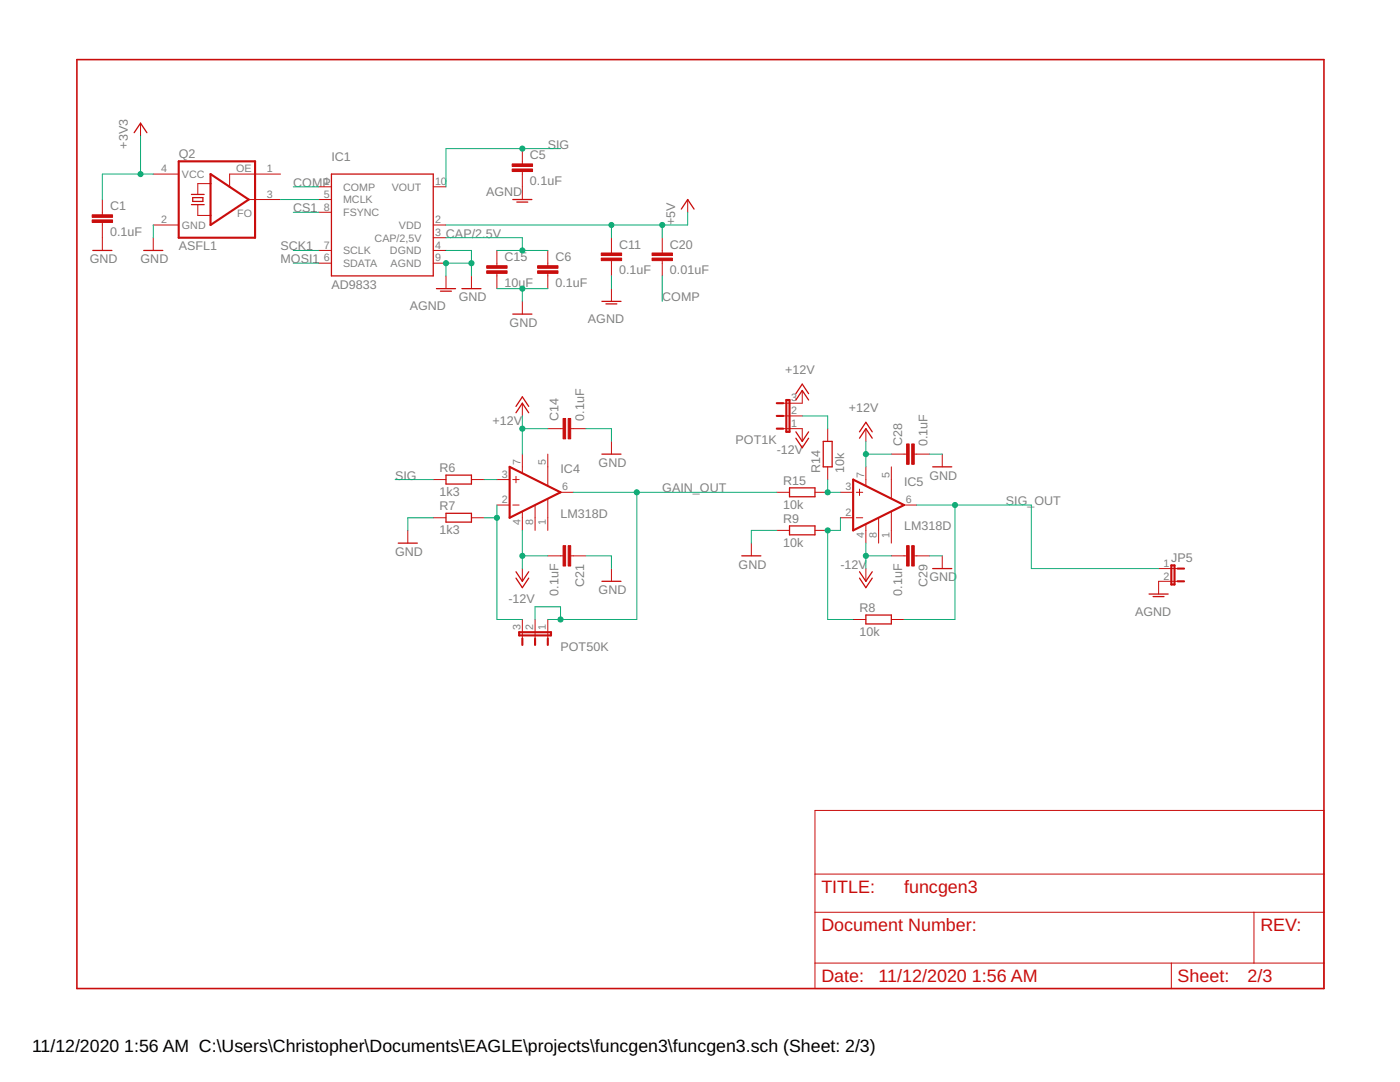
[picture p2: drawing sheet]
<svg xmlns="http://www.w3.org/2000/svg" width="279mm" height="216mm" viewBox="0 0 279 216" stroke-linecap="round" stroke-linejoin="round" font-family="sans-serif">
<g fill="none" stroke="#c90d0c" stroke-width=".25">
<path d="M26.8 26.5l1.2-1.9 1.3 1.9M38.2 38.8h2.5M38.5 39.4h2v.8h-2zM66.1 34.7h20.4v20.4h-20.4zM102.3 39.8h3.9M18.5 50h3.8M28.7 50h3.8M38.2 40.8h2.5M87.1 57.6h3.8M87.9 58.1h2.2M92.2 57.6h3.8M103.1 40.3h2.2"/>
<path d="M136 41.7l1.2-1.9 1.3 1.9M102.3 62.7h3.9M120.1 60.1h3.8M120.9 60.6h2.2M158.8 79.8l1.3-1.9 1.3 1.9M158.8 78.5l1.3-1.9 1.3 1.9M89 94.8h5.1v1.8h-5.1zM103 82.4l1.2-1.9 1.3 1.9M103 81.1l1.2-1.9 1.3 1.9M120.1 90.6h3.8M157.6 97.3h5v1.8h-5zM158.8 86.2l1.3 1.9 1.3-1.9"/>
<path d="M158.8 87.4l1.3 1.9 1.3-1.9M164.3 88.1h1.8v5.1h-1.8zM171.5 87.4l1.3-1.9 1.3 1.9M171.5 86.2l1.3-1.9 1.3 1.9M186.1 93.2h3.8M79.5 108.4h3.8M89 102.4h5.1v1.8h-5.1zM103 114.1l1.2 1.9 1.3-1.9M103 115.4l1.2 1.9 1.3-1.9M120.1 116h3.8M148 110.9h3.8M157.6 104.9h5v1.8h-5z"/>
<path d="M171.5 114.1l1.3 1.9 1.3-1.9M171.5 115.4l1.3 1.9 1.3-1.9M186.1 113.5h3.8M229.3 118.5h3.8M230.1 119h2.2M172.8 122.7h5.1v1.8h-5.1z"/>
</g>
<g fill="none" stroke="#c90d0c" stroke-width=".2">
<path d="M20.4 39.8v3.1M28 24.6v2.5M30.6 34.7h5.1M42 36.6h-2.5v2.2M49.6 39.8h6.4M56 34.7h-10.2v2.6M63.6 37.3h2.5M63.6 39.8h2.5M86.5 37.3h2.5M104.2 29.7v3M104.2 34.2v5.6M137.2 39.8v2.6"/>
<path d="M20.4 44.4v5.6M30.6 44.9h5.1M30.6 47.4v2.6M39.5 40.8v2.2h2.5M63.6 52.5h2.5M63.6 50h2.5M63.6 42.4h2.5M86.5 52.5h2.5M86.5 50h2.5M86.5 47.4h2.5M86.5 44.9h2.5M89 55.1v2.5"/>
<path d="M94.1 55.1v2.5M99.2 50v3M99.2 54.5v3.1M109.3 50v3M109.3 54.5v3.1M122 47.4v3.1M122 52v3.1M122 57.6v2.5M132.2 47.4v3.1M132.2 52v3.1M104.2 60.1v2.6M160.1 77.9v2.6h-3.8"/>
<path d="M86.5 95.7h2.5M94.1 95.7h2.5M99.2 95.7h2.5M102.3 95.7h1.3M103 95.1v1.2M104.2 80.5v2.5M104.2 90.6v3.7M109.3 90.6v6.3M109.3 99.6v6.2M109.3 85.5h3.1M111.9 98.2h2.5M113.9 85.5h3"/>
<path d="M122 88.1v2.5M155 98.2h2.6M156.3 85.5h3.8v2.6M156.3 83h3.8M162.6 98.2h2.6M165.2 85.5v2.6M165.2 93.2v2.5M167.7 98.2h2.6M170.9 98.2h1.3M171.5 97.6v1.3M172.8 85.5v2.6M172.8 93.2v3.7"/>
<path d="M177.9 90.6h3M177.9 93.2v6.2M182.5 90.6h3M188 90.6v2.6M81.4 105.8v2.6M86.5 103.3h2.5M94.1 103.3h2.5M99.2 100.8h2.5M102.3 100.8h1.3M104.2 102.1v3.7M104.2 113.5v2.5M106.8 100.8v5"/>
<path d="M109.3 110.9h3.1M113.9 110.9h3M122 113.5v2.5M149.9 108.4v2.5M155 105.8h2.6M162.6 105.8h2.6M167.7 103.3h2.6M170.9 103.3h1.3M172.8 104.6v3.8M172.8 113.5v2.5M175.3 103.4v5M177.9 110.9h3"/>
<path d="M177.9 102.1v6.3M180.4 100.8h2.6M182.5 110.9h3M188 110.9v2.6M231.2 113.5h3.8M235 116h-3.8v2.5M104.2 123.6v3.8M106.8 123.6v3.8M109.3 123.6v3.8M170.3 123.6h2.5M177.9 123.6h2.5M162.6 161.7h101.6v35.6h-101.6z"/>
<path d="M162.6 174.4h101.6M162.6 182h101.6M162.6 192.2h101.6M233.8 192.2v5.1M250.3 182v10.2"/>
</g>
<g fill="#c90d0c" stroke="#c90d0c" stroke-width=".2">
<path d="M102.2 33.7h4.1v.5h-4.1z"/>
<path d="M102.2 32.7h4.1v.5h-4.1z"/>
<path d="M107.3 54h4.1v.5h-4.1z"/>
<path d="M107.3 53h4.1v.5h-4.1z"/>
<path d="M120 51.5h4.1v.5h-4.1z"/>
<path d="M120 50.5h4.1v.5h-4.1z"/>
<path d="M97.1 54h4.1v.5h-4.1z"/>
<path d="M97.1 53h4.1v.5h-4.1z"/>
<path d="M130.1 51.5h4.1v.5h-4.1z"/>
<path d="M130.1 50.5h4.1v.5h-4.1z"/>
<path d="M113.4 83.5h.5v4.1h-.5z"/>
<path d="M112.4 83.5h.5v4.1h-.5z"/>
<path d="M112.4 108.9h.5v4h-.5z"/>
<path d="M113.4 108.9h.5v4h-.5z"/>
<path d="M181.9 88.6h.6v4h-.6z"/>
<path d="M180.9 88.6h.5v4h-.5z"/>
<path d="M180.9 108.9h.5v4h-.5z"/>
<path d="M181.9 108.9h.6v4h-.6z"/>
<path d="M18.4 43.9h4.1v.5h-4.1z"/>
<path d="M18.4 42.9h4.1v.5h-4.1z"/>
</g>
<g fill="none" stroke="#c90d0c" stroke-width=".42">
<path d="M35.7 32.2h15.2v15.2h-15.2zM42 34.7l7.6 5.1-7.6 5.1zM156.9 79.8h.7v6.4h-.7zM101.7 93.2l10.2 5-10.2 5.1zM155 80.5h1.3M155 83h1.3M155 85.5h1.3M170.3 95.7l10.1 5.1-10.1 5zM233.8 112.8h.6v3.8h-.6zM235 113.5h1.3M235 116h1.3M103.6 126.2h6.4v.6h-6.4z"/>
<path d="M104.2 127.4v1.3M106.8 127.4v1.3M109.3 127.4v1.3"/>
</g>
<path d="M15.3 11.9h248.9v185.4h-248.9z" fill="none" stroke="#c90d0c" stroke-width=".32"/>
<g fill="none" stroke="#0dab76" stroke-width=".2">
<path d="M28 27.1v7.6M30.6 34.7h-10.2v5.1M56 39.8h7.6M58.5 37.3h5.1M111.9 29.7h-22.9v7.6M30.6 44.9v2.5M58.5 50h5.1M58.5 52.5h5.1M58.5 42.4h5.1M89 47.4h15.2v2.6M89 50h5.1v5.1M94.1 52.5h-5.1v2.6"/>
<path d="M99.2 57.6h10.1M99.2 50h10.1M104.2 57.6v2.5M122 44.9v2.5M122 55.1v2.5M132.2 44.9v2.5M132.2 55.1v5M137.2 42.4v2.5h-48.2M78.8 95.7h7.7M96.6 95.7h2.6M104.2 83v7.6M104.2 85.5h5.1"/>
<path d="M114.4 98.2h40.6M116.9 85.5h5.1v2.6M127.1 98.2v25.4h-17.8M160.1 83h5.1v2.5M165.2 95.7v2.5h2.5M172.8 90.6h5.1M172.8 88.1v5.1M185.5 90.6h2.5M86.5 103.3h-5.1v2.5M96.6 103.3h2.6M99.2 100.8v22.8h5M104.2 105.8v7.7"/>
<path d="M104.2 110.9h5.1M116.9 110.9h5.1v2.6M155 105.8h-5.1v2.6M167.7 103.3v2.5h-2.5v17.8h5.1M172.8 110.9h5.1M172.8 108.4v5.1M183 100.8h22.8v12.7h25.4M185.5 110.9h2.5M190.6 100.8v22.8h-10.2M106.8 123.6v-2.5h5.1v2.5"/>
</g>
<g fill="#0dab76" stroke="#0dab76" stroke-width=".2">
<circle cx="104.2" cy="57.6" r=".51"/>
<circle cx="104.2" cy="29.7" r=".51"/>
<circle cx="89" cy="52.5" r=".51"/>
<circle cx="94.1" cy="52.5" r=".51"/>
<circle cx="104.2" cy="50" r=".51"/>
<circle cx="122" cy="44.9" r=".51"/>
<circle cx="132.2" cy="44.9" r=".51"/>
<circle cx="99.2" cy="103.3" r=".51"/>
<circle cx="111.9" cy="123.6" r=".51"/>
<circle cx="127.1" cy="98.2" r=".51"/>
<circle cx="104.2" cy="110.9" r=".51"/>
<circle cx="172.8" cy="110.9" r=".51"/>
<circle cx="104.2" cy="85.5" r=".51"/>
<circle cx="172.8" cy="90.6" r=".51"/>
<circle cx="165.2" cy="98.2" r=".51"/>
<circle cx="165.2" cy="105.8" r=".51"/>
<circle cx="190.6" cy="100.8" r=".51"/>
<circle cx="28" cy="34.7" r=".51"/>
</g>
<g font-size="3.6" fill="#c90d0c">
<text x="163.9" y="178.2">TITLE:</text>
<text x="180.4" y="178.2">funcgen3</text>
<text x="163.9" y="185.8">Document Number:</text>
<text x="251.5" y="185.8">REV:</text>
<text x="163.9" y="196">Date:</text>
<text x="175.3" y="196">11/12/2020</text>
<text x="194" y="196">1:56 AM</text>
<text x="235" y="196">Sheet:</text>
<text x="249" y="196">2/3</text>
</g>
<g font-size="3.5">
<text x="6.4" y="209.9">11/12/2020</text>
<text x="24.8" y="209.9">1:56 AM C:\Users\Christopher\Documents\EAGLE\projects\funcgen3\funcgen3.sch (Sheet: 2/3)</text>
</g>
<g font-size="2.5" fill="#808080">
<text x="25.5" y="29.7" transform="rotate(-90 25.5 29.7)">+3V3</text>
<text x="109.3" y="29.7">SIG</text>
<text x="35.7" y="31.6">Q2</text>
<text x="66.1" y="32.2">IC1</text>
<text x="105.8" y="31.8">C5</text>
<text x="22" y="42">C1</text>
<text x="58.5" y="37.3">COMP</text>
<text x="97" y="39.1">AGND</text>
<text x="105.8" y="36.9">0.1uF</text>
<text x="22" y="47.1">0.1uF</text>
<text x="58.5" y="42.4">CS1</text>
<text x="89" y="47.4">CAP/2.5V</text>
<text x="134.7" y="44.9" transform="rotate(-90 134.7 44.9)">+5V</text>
<text x="17.9" y="52.5">GND</text>
<text x="28.1" y="52.5">GND</text>
<text x="35.7" y="50">ASFL1</text>
<text x="56" y="52.5">MOSI1</text>
<text x="56" y="50">SCK1</text>
<text x="100.7" y="52.1">C15</text>
<text x="110.8" y="52.1">C6</text>
<text x="123.5" y="49.6">C11</text>
<text x="133.7" y="49.6">C20</text>
<text x="66.1" y="57.6">AD9833</text>
<text x="100.7" y="57.2">10uF</text>
<text x="110.8" y="57.2">0.1uF</text>
<text x="123.5" y="54.7">0.1uF</text>
<text x="133.7" y="54.7">0.01uF</text>
<text x="81.8" y="61.9">AGND</text>
<text x="91.5" y="60.1">GND</text>
<text x="101.7" y="65.2">GND</text>
<text x="117.3" y="64.5">AGND</text>
<text x="132.2" y="60.1">COMP</text>
<text x="156.7" y="74.6">+12V</text>
<text x="169.4" y="82.2">+12V</text>
<text x="98.3" y="84.8">+12V</text>
<text x="111.5" y="84" transform="rotate(-90 111.5 84)">C14</text>
<text x="116.6" y="84" transform="rotate(-90 116.6 84)">0.1uF</text>
<text x="146.8" y="88.6">POT1K</text>
<text x="180" y="89.1" transform="rotate(-90 180 89.1)">C28</text>
<text x="185.1" y="89.1" transform="rotate(-90 185.1 89.1)">0.1uF</text>
<text x="78.8" y="95.7">SIG</text>
<text x="87.7" y="94.2">R6</text>
<text x="111.9" y="94.4">IC4</text>
<text x="119.5" y="93.1">GND</text>
<text x="155" y="90.6">-12V</text>
<text x="163.7" y="94.4" transform="rotate(-90 163.7 94.4)">R14</text>
<text x="168.5" y="94.4" transform="rotate(-90 168.5 94.4)">10k</text>
<text x="185.5" y="95.7">GND</text>
<text x="87.7" y="99">1k3</text>
<text x="87.7" y="101.8">R7</text>
<text x="132.2" y="98.2">GAIN_OUT</text>
<text x="156.3" y="101.5">10k</text>
<text x="156.3" y="96.7">R15</text>
<text x="180.4" y="97">IC5</text>
<text x="200.7" y="100.8">SIG_OUT</text>
<text x="87.7" y="106.6">1k3</text>
<text x="111.9" y="103.3">LM318D</text>
<text x="156.3" y="104.3">R9</text>
<text x="180.4" y="105.8">LM318D</text>
<text x="78.8" y="110.9">GND</text>
<text x="147.4" y="113.5">GND</text>
<text x="156.3" y="109.1">10k</text>
<text x="167.7" y="113.5">-12V</text>
<text x="233.8" y="112.2">JP5</text>
<text x="111.5" y="118.9" transform="rotate(-90 111.5 118.9)">0.1uF</text>
<text x="116.6" y="117" transform="rotate(-90 116.6 117)">C21</text>
<text x="119.5" y="118.5">GND</text>
<text x="180" y="118.9" transform="rotate(-90 180 118.9)">0.1uF</text>
<text x="185.1" y="117" transform="rotate(-90 185.1 117)">C29</text>
<text x="185.5" y="116">GND</text>
<text x="101.5" y="120.3">-12V</text>
<text x="171.5" y="122.1">R8</text>
<text x="226.5" y="122.9">AGND</text>
<text x="111.9" y="130">POT50K</text>
<text x="171.5" y="126.9">10k</text>
</g>
<g font-size="2.1" fill="#808080">
<text x="32.1" y="34.4">4</text>
<text x="36.3" y="35.5">VCC</text>
<text x="47.1" y="34.2">OE</text>
<text x="53.2" y="34.4">1</text>
<text x="53.2" y="39.5">3</text>
<text x="64.6" y="36.9">1</text>
<text x="64.6" y="39.5">5</text>
<text x="68.5" y="38">COMP</text>
<text x="68.5" y="40.6">MCLK</text>
<text x="78.2" y="38">VOUT</text>
<text x="86.8" y="36.9">10</text>
<text x="32.1" y="44.5">2</text>
<text x="36.3" y="45.7">GND</text>
<text x="47.4" y="43.4">FO</text>
<text x="64.6" y="42">8</text>
<text x="68.5" y="43.1">FSYNC</text>
<text x="79.6" y="45.7">VDD</text>
<text x="86.8" y="47.1">3</text>
<text x="86.8" y="44.5">2</text>
<text x="64.6" y="52.2">6</text>
<text x="64.6" y="49.6">7</text>
<text x="68.5" y="53.3">SDATA</text>
<text x="68.5" y="50.7">SCLK</text>
<text x="74.8" y="48.2">CAP/2,5V</text>
<text x="77.8" y="50.7">DGND</text>
<text x="77.9" y="53.3">AGND</text>
<text x="86.8" y="52.2">9</text>
<text x="86.8" y="49.6">4</text>
<text x="157.9" y="82.6">2</text>
<text x="157.9" y="80.1">3</text>
<text x="157.9" y="85.2">1</text>
<text x="100.2" y="95.3">3</text>
<text x="103.9" y="92.8" transform="rotate(-90 103.9 92.8)">7</text>
<text x="109" y="92.8" transform="rotate(-90 109 92.8)">5</text>
<text x="172.5" y="95.3" transform="rotate(-90 172.5 95.3)">7</text>
<text x="177.5" y="95.3" transform="rotate(-90 177.5 95.3)">5</text>
<text x="100.2" y="100.4">2</text>
<text x="112.2" y="97.9">6</text>
<text x="168.7" y="97.9">3</text>
<text x="180.8" y="100.4">6</text>
<text x="103.9" y="104.8" transform="rotate(-90 103.9 104.8)">4</text>
<text x="106.4" y="104.8" transform="rotate(-90 106.4 104.8)">8</text>
<text x="109" y="104.8" transform="rotate(-90 109 104.8)">1</text>
<text x="168.7" y="102.9">2</text>
<text x="172.5" y="107.4" transform="rotate(-90 172.5 107.4)">4</text>
<text x="175" y="107.4" transform="rotate(-90 175 107.4)">8</text>
<text x="177.5" y="107.4" transform="rotate(-90 177.5 107.4)">1</text>
<text x="232.2" y="113.1">1</text>
<text x="232.2" y="115.6">2</text>
<text x="103.9" y="125.8" transform="rotate(-90 103.9 125.8)">3</text>
<text x="106.4" y="125.8" transform="rotate(-90 106.4 125.8)">2</text>
<text x="109" y="125.8" transform="rotate(-90 109 125.8)">1</text>
</g>
</svg>
